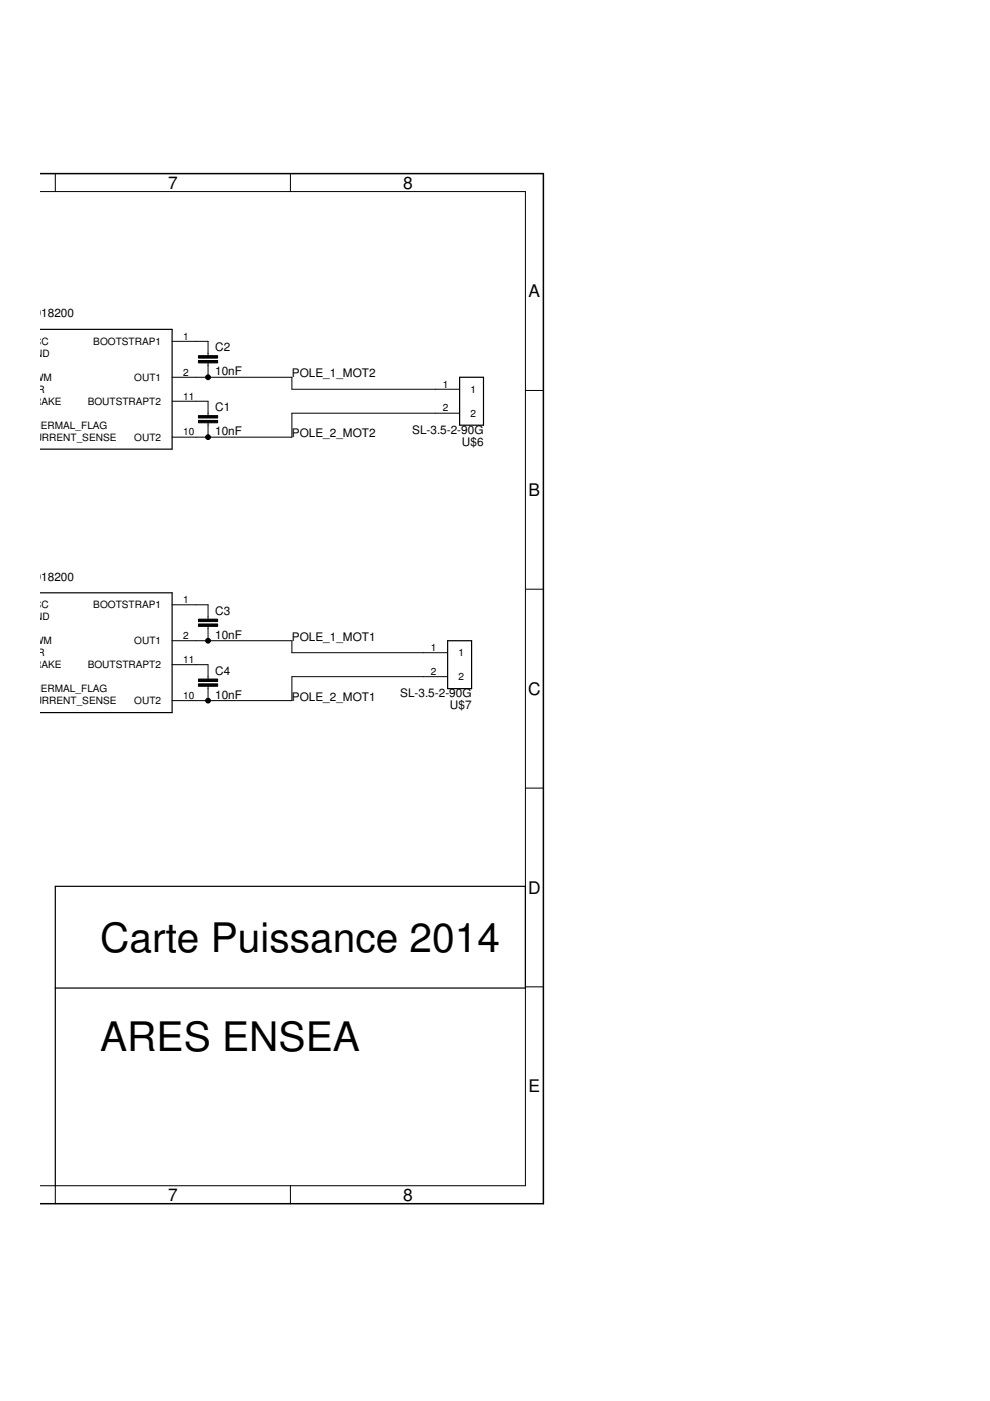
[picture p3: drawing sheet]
<svg xmlns="http://www.w3.org/2000/svg" width="210mm" height="297mm" viewBox="0 0 210 297" stroke-linecap="round" stroke-linejoin="round" font-family="sans-serif">
<path d="M8.5 36.8h106.7v218.4h-106.7" fill="none" stroke="#000" stroke-width=".32"/>
<g fill="none" stroke="#000" stroke-width=".21">
<path d="M11.7 36.8v3.8M61.6 36.8v3.8M8.5 40.6h102.9v210.8h-102.9M36.5 80h25.4v2.5h35.6M36.5 72.4h7.6v3M44.1 76.9v3.1M36.5 85.1h7.6v3M44.1 89.6v3.1M97.5 87.6h-35.6v5.1h-25.4M111.4 82.8h3.8M36.5 135.8h25.4v2.6h33M36.5 128.2h7.6v3.1"/>
<path d="M44.1 132.8v3M111.4 124.9h3.8M36.5 140.9h7.6v3.1M44.1 145.5v3M94.9 143.5h-33v5h-25.4M111.4 167.1h3.8M111.4 209.2h3.8M11.7 251.4v3.8M61.6 251.4v3.8"/>
</g>
<path d="M8.5 69.8h28v25.4h-28M97.5 80h5v10.1h-5zM8.5 125.7h28v25.4h-28M94.9 135.8h5.1v10.2h-5.1zM11.7 209.5h99.7v-21.6h-99.7v63.5" fill="none" stroke="#000" stroke-width=".25"/>
<path d="M42.1 76.4h4v.5h-4zM42.1 75.4h4v.5h-4zM42.1 89.1h4v.5h-4zM42.1 88.1h4v.5h-4zM42.1 132.3h4v.5h-4zM42.1 131.3h4v.5h-4zM42.1 145h4v.5h-4zM42.1 144h4v.5h-4z" fill="#000" stroke="#000" stroke-width=".21"/>
<g fill="#000" stroke="#000" stroke-width=".21">
<circle cx="44.1" cy="80" r=".51"/>
<circle cx="44.1" cy="92.7" r=".51"/>
<circle cx="44.1" cy="135.8" r=".51"/>
<circle cx="44.1" cy="148.5" r=".51"/>
</g>
<g font-size="8.6">
<text x="21.3" y="201.9">Carte Puissance 2014</text>
<text x="21.3" y="222.8">ARES ENSEA</text>
</g>
<g font-size="3.7">
<text x="35.6" y="40">7</text>
<text x="85.5" y="40">8</text>
<text x="112.1" y="63">A</text>
<text x="112.1" y="105.1">B</text>
<text x="112" y="147.3">C</text>
<text x="112" y="189.5">D</text>
<text x="112.1" y="231.6">E</text>
<text x="35.6" y="254.6">7</text>
<text x="85.5" y="254.6">8</text>
</g>
<g font-size="2.5">
<text x="3.5" y="67.3">LMD18200</text>
<text x="45.6" y="74.5">C2</text>
<text x="45.6" y="79.6">10nF</text>
<text x="61.9" y="80">POLE_1_MOT2</text>
<text x="45.6" y="87.2">C1</text>
<text x="45.6" y="92.3">10nF</text>
<text x="61.9" y="92.7">POLE_2_MOT2</text>
<text x="87.4" y="91.9">SL-3.5-2-90G</text>
<text x="97.9" y="94.5">U$6</text>
<text x="3.5" y="123.2">LMD18200</text>
<text x="45.6" y="130.4">C3</text>
<text x="45.6" y="135.5">10nF</text>
<text x="61.9" y="135.8">POLE_1_MOT1</text>
<text x="45.6" y="143.1">C4</text>
<text x="45.6" y="148.2">10nF</text>
<text x="61.9" y="148.5">POLE_2_MOT1</text>
<text x="84.8" y="147.8">SL-3.5-2-90G</text>
<text x="95.4" y="150.3">U$7</text>
</g>
<g font-size="2.1">
<text x="5.8" y="73.1">VCC</text>
<text x="5.8" y="75.7">GND</text>
<text x="19.8" y="73.1">BOOTSTRAP1</text>
<text x="38.8" y="72">1</text>
<text x="5.8" y="80.7">PWM</text>
<text x="5.8" y="83.3">DIR</text>
<text x="28.5" y="80.7">OUT1</text>
<text x="38.8" y="79.6">2</text>
<text x="93.9" y="82.2">1</text>
<text x="99.8" y="83.3">1</text>
<text x="5.8" y="85.8">BRAKE</text>
<text x="18.6" y="85.8">BOUTSTRAPT2</text>
<text x="38.8" y="84.7">11</text>
<text x="93.9" y="87.2">2</text>
<text x="99.8" y="88.4">2</text>
<text x="5.8" y="90.9">THERMAL_FLAG</text>
<text x="5.8" y="93.4">CURRENT_SENSE</text>
<text x="28.5" y="93.4">OUT2</text>
<text x="38.8" y="92.3">10</text>
<text x="5.8" y="129">VCC</text>
<text x="5.8" y="131.5">GND</text>
<text x="19.8" y="129">BOOTSTRAP1</text>
<text x="38.8" y="127.9">1</text>
<text x="5.8" y="136.6">PWM</text>
<text x="28.5" y="136.6">OUT1</text>
<text x="38.8" y="135.5">2</text>
<text x="5.8" y="139.2">DIR</text>
<text x="5.8" y="141.7">BRAKE</text>
<text x="18.6" y="141.7">BOUTSTRAPT2</text>
<text x="38.8" y="140.6">11</text>
<text x="91.4" y="143.1">2</text>
<text x="91.4" y="138">1</text>
<text x="97.2" y="139.2">1</text>
<text x="5.8" y="146.8">THERMAL_FLAG</text>
<text x="5.8" y="149.3">CURRENT_SENSE</text>
<text x="28.5" y="149.3">OUT2</text>
<text x="38.8" y="148.2">10</text>
<text x="97.2" y="144.2">2</text>
</g>
</svg>
